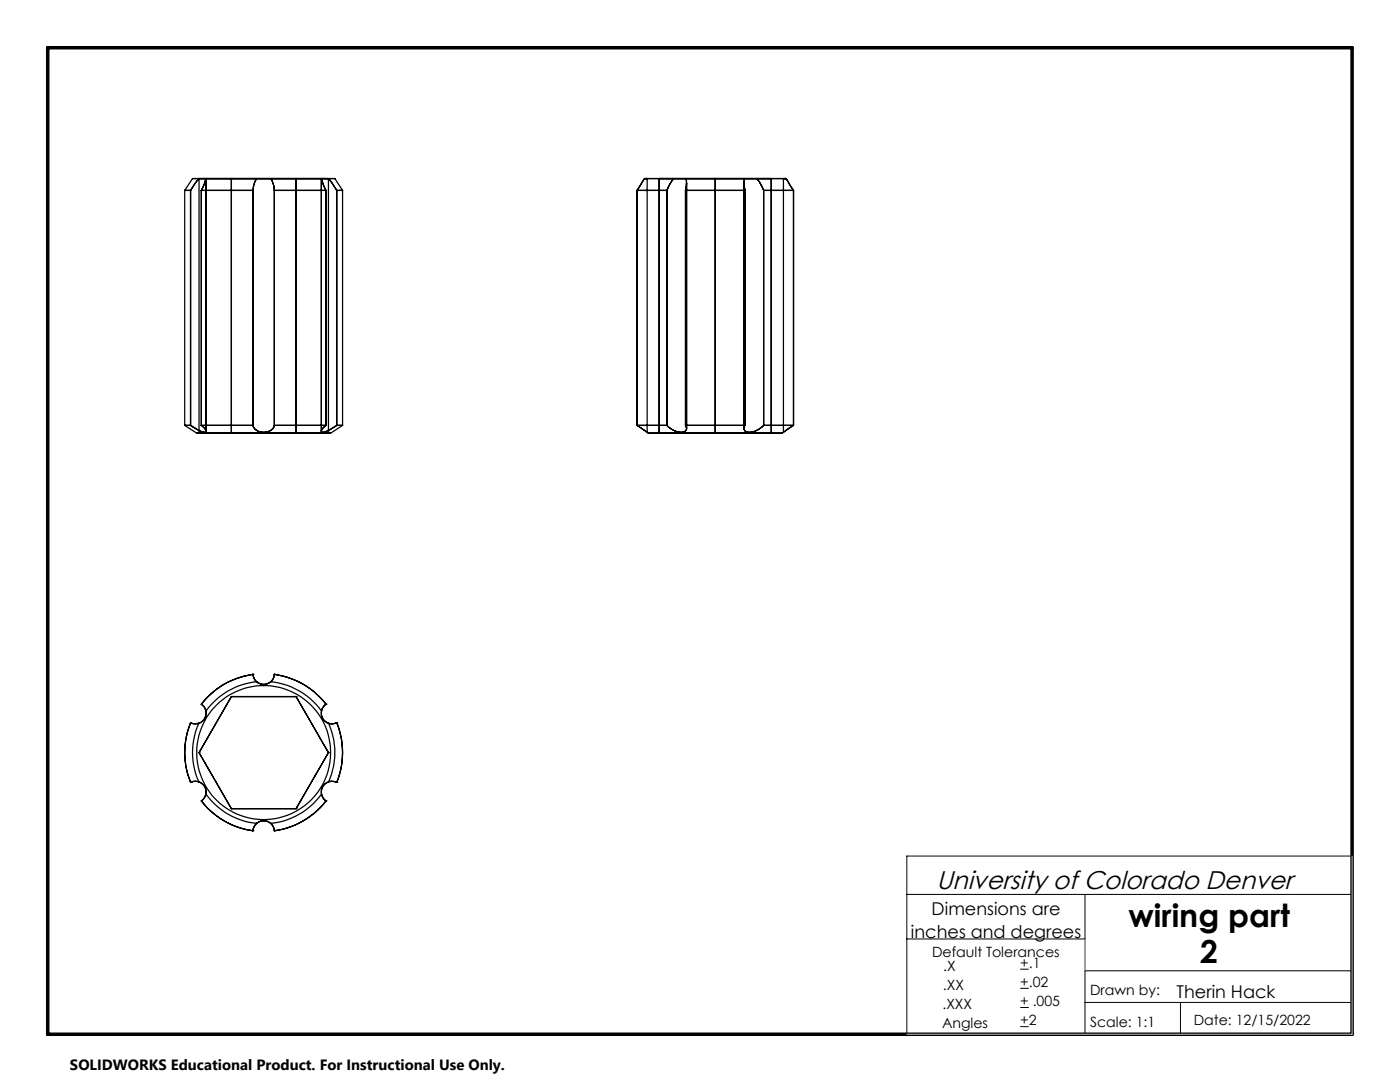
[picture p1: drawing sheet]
<svg xmlns="http://www.w3.org/2000/svg" width="279mm" height="216mm" viewBox="0 0 279 216" stroke-linecap="round" stroke-linejoin="round" font-family="sans-serif">
<g fill="none" stroke="#000" stroke-width=".25">
<path d="M36.9 38h1.1zM38 38v46.9M38.4 35.6h1.3zM38.4 35.6l-1.5 2.4v46.9l2.4 1.5M39.7 35.6l-1.7 2.4M39.7 35.6h1.4M39.7 35.6h25.8v50.8h-25.8zM40.2 38h10.3M40.2 38v46.9M41.1 35.6h10.1M41.1 35.6l-.9 2.4M41.1 35.6l-.3 1.1-.6 1.3"/>
<path d="M41.1 35.6v50.4M46.2 35.6v50.8M50.5 38v46.9M51.2 35.6a5.1 5.1 0 0 0-.7 2.4M51.2 35.6a4.7 4.7 0 0 0-.7 2.4M51.2 35.6h2.8M54 35.6h10.2M54 35.6a4.5 4.5 0 0 1 .8 2.4M54 35.6l.6 1.5 .2 .9M54.8 38h10.3M54.8 38v46.9M59.1 35.6v50.8"/>
<path d="M64.1 35.6v50.4M64.2 35.6l.9 2.4M64.2 35.6h1.4M65.1 38v46.9M65.6 35.6h1.2zM65.6 35.6l1.6 2.4M66.8 35.6l1.6 2.4v46.9l-2.4 1.5M67.2 38h1.2zM67.2 38v46.9M127.1 38h6M127.1 38v46.9M128.6 35.6h5.8"/>
<path d="M128.6 35.6l-1.5 2.4M128.6 35.6h.5zM129.2 35.6v50.7l.2 .1M131.6 35.6h.1M131.6 35.6h22.3M131.6 35.6v50.8M133.1 38v46.9M134.4 35.6l-.8 1.3-.5 1.1M134.4 35.6l-.7 1.1-.6 1.3M134.4 35.6h2.5M136.8 38h11.9M136.8 38v46.9"/>
<path d="M136.9 35.6l.1 .6-.2 1.8M136.9 35.6h11.7M136.9 35.6a4.6 4.6 0 0 1-.1 2.4M137 36.5v49M142.7 35.6v50.8M148.5 36.5v49M148.6 35.6a4.3 4.3 0 0 0 .1 2.4M148.6 35.6a4.6 4.6 0 0 0 .1 2.4M148.6 35.6h2.4M148.7 38v46.9M151 35.6h5.9M151 35.6l.5 .6 .9 1.8"/>
<path d="M151 35.6l.8 1.1 .6 1.3M152.4 38h6M152.4 38v46.9M153.9 35.6h.1M153.9 35.6v50.8M156.4 35.6h.5zM156.4 35.6v50.7l-.3 .1M156.9 35.6l1.5 2.4M158.4 38v46.9M36.9 84.9h1.1zM38 84.9l.9 .5a2.57 2.57 0 0 0 2.2 .7l-.3-.7-.6-.5M38 84.9a6 6 0 0 0 3 1.4l.1-.2a1.5 1.5 0 0 0-.9-1.2"/>
<path d="M39.3 86.4h26.7zM40.2 84.9h10.3M50.5 84.9a2.24 2.24 0 0 0 2.9 1.2 1.68 1.68 0 0 0 1.4-1.2M50.5 84.9a2.33 2.33 0 0 0 2.1 1.4 2.33 2.33 0 0 0 2.2-1.4M54.8 84.9h10.3M65.1 84.9l-.7 .5-.3 .7a.95 .95 0 0 0 1.3-.2l1.8-1M65.1 84.9a1.38 1.38 0 0 0-.9 1.3 3.8 3.8 0 0 0 2.6-1l.4-.3M67.2 84.9h1.2zM127.1 84.9h6M127.1 84.9l2.1 1.4zM129.4 86.4h26.7zM131.6 86.4h.1"/>
<path d="M131.6 86.4h22.3M133.1 84.9a3.4 3.4 0 0 0 3.6 1.2 .78 .78 0 0 0 .1-1.2M133.1 84.9a3.4 3.4 0 0 0 3.6 1.2l.3-.5-.2-.7M136.8 84.9h11.9M148.7 84.9a.82 .82 0 0 0-.1 1 .82 .82 0 0 0 .9 .4 4.3 4.3 0 0 0 2.9-1.4M148.7 84.9a.85 .85 0 0 0-.1 1 .85 .85 0 0 0 1 .4 4.4 4.4 0 0 0 2.8-1.4M152.4 84.9h6M153.9 86.4h.1M156.4 86.2l2-1.3zM46.2 139h12.9M46.2 139l-6.5 11.2M46.2 139h.1"/>
<path d="M50.5 134.5a15.7 15.7 0 0 0-10.3 6M50.5 134.5a2.21 2.21 0 0 0 .7 1.5M50.5 134.5a2.14 2.14 0 0 0 2.1 2.1 2.14 2.14 0 0 0 2.2-2.1M50.5 134.5h.1M51.2 136a14.1 14.1 0 0 0-10.1 5.9M51.2 136a2.12 2.12 0 0 0 2.8 0M54 136a14.2 14.2 0 0 1 10.2 5.9M54.8 134.5a15.7 15.7 0 0 1 10.3 6M54.8 134.5a2.21 2.21 0 0 1-.8 1.5M54.8 134.5h.1M59.1 139l6.4 11.2M59.1 139h.1"/>
<path d="M38 144.2a15.8 15.8 0 0 0 0 11.9M38 144.2a2.07 2.07 0 0 0 1.7 .1M38 156.1a2.15 2.15 0 0 1 2.8 .9 2.15 2.15 0 0 1-.6 2.8M38 156.1h.1M38 144.2h.1M39.7 144.3a14.1 14.1 0 0 0 0 11.7M39.7 156a2.29 2.29 0 0 0-1.7 .1M39.7 156a2.19 2.19 0 0 1 1.4 2.5M39.7 150.2l6.5 11.2M39.7 150.2h.1M40.2 159.8a15.7 15.7 0 0 0 10.3 6M40.2 140.5a2.15 2.15 0 0 1 .7 2.9 2.15 2.15 0 0 1-2.9 .8"/>
<path d="M40.2 140.5a2.02 2.02 0 0 1 .9 1.4M40.2 159.8h.1M40.2 140.5h.1M41.1 158.5a14.2 14.2 0 0 0 10.1 5.8M41.1 158.5a2.22 2.22 0 0 1-.9 1.3M41.1 141.9a2.15 2.15 0 0 1-1.4 2.4M64.2 141.9a2.05 2.05 0 0 0 1.4 2.4M64.2 158.5a14.4 14.4 0 0 1-10.2 5.8M64.2 158.5a2.18 2.18 0 0 0 .9 1.3M65.1 159.8a15.7 15.7 0 0 1-10.3 6M65.1 140.5a2.25 2.25 0 0 0-.9 1.4M65.1 140.5a2.15 2.15 0 0 0-.7 2.9 2.15 2.15 0 0 0 2.8 .8"/>
<path d="M65.1 159.8h.1M65.1 140.5h.1M65.5 150.2l-6.4 11.2M65.5 150.2h.1M65.6 156l.5-.1 1.1 .2M65.6 144.3a14.4 14.4 0 0 1 0 11.7M65.6 156a2.1 2.1 0 0 0-1.4 2.5M67.2 144.2a2.19 2.19 0 0 1-1.6 .1M67.2 144.2a15.8 15.8 0 0 1 0 11.9M67.2 156.1a2.15 2.15 0 0 0-2.8 .9 2.15 2.15 0 0 0 .7 2.8M67.2 144.2h.1M67.2 156.1h.1"/>
<path d="M46.2 161.4h12.9M46.2 161.4h.1M50.5 165.8a2.14 2.14 0 0 1 2.1-2 2.14 2.14 0 0 1 2.2 2M50.5 165.8h.1M51.2 164.3a2.25 2.25 0 0 0-.7 1.5M51.2 164.3a2.24 2.24 0 0 1 2.8 0M54 164.3a2.11 2.11 0 0 1 .8 1.5M54.8 165.8h.1M59.1 161.4h.1"/>
<circle cx="52.6" cy="150.2" r="13.4"/>
</g>
<path d="M181 178.5h88.8M216.5 178.5v27.9M269.8 170.8h-88.8v35.6M181 187.4h35.5M203.6 193.4h1.7M203.6 197.2h1.7M216.5 193.7h53.3M203.6 201h1.7M203.6 204.9h1.7M216.5 200h53.3M235.6 200v6.4" fill="none" stroke="#000" stroke-width=".2"/>
<path d="M9.5 9.5h260.3v196.9h-260.3z" fill="none" stroke="#000" stroke-width=".7"/>
<path d="M269.8 170.8v35.6h-88.8M216.5 187.4v6.3" fill="none" stroke="#c0c0c0" stroke-width=".2"/>
<g font-size="6.3">
<text x="225.2" y="184.9">wiring part</text>
<text x="239.5" y="192.2">2</text>
</g>
<text font-size="5.1" x="186.9" y="177.3">University of Colorado Denver</text>
<g font-size="3.5">
<text x="185.9" y="182.6">Dimensions are</text>
<text x="181.8" y="187.1">inches and degrees</text>
<text x="234.8" y="199.1">Therin Hack</text>
</g>
<text font-size="3" x="14" y="213.5">SOLIDWORKS Educational Product. For Instructional Use Only.</text>
<g font-size="2.8">
<text x="186" y="190.9">Default Tolerances</text>
<text x="188.2" y="197.5">.XX</text>
<text x="188.2" y="193.7">.X</text>
<text x="203.6" y="196.9">+.02</text>
<text x="203.6" y="193.1">+.1</text>
<text x="188.1" y="201.4">.XXX</text>
<text x="203.6" y="200.7">+ .005</text>
<text x="217.6" y="198.5">Drawn by:</text>
<text x="188" y="205.2">Angles</text>
<text x="203.6" y="204.5">+2</text>
<text x="217.6" y="204.9">Scale: 1:1</text>
<text x="238.2" y="204.5">Date: 12/15/2022</text>
</g>
</svg>
